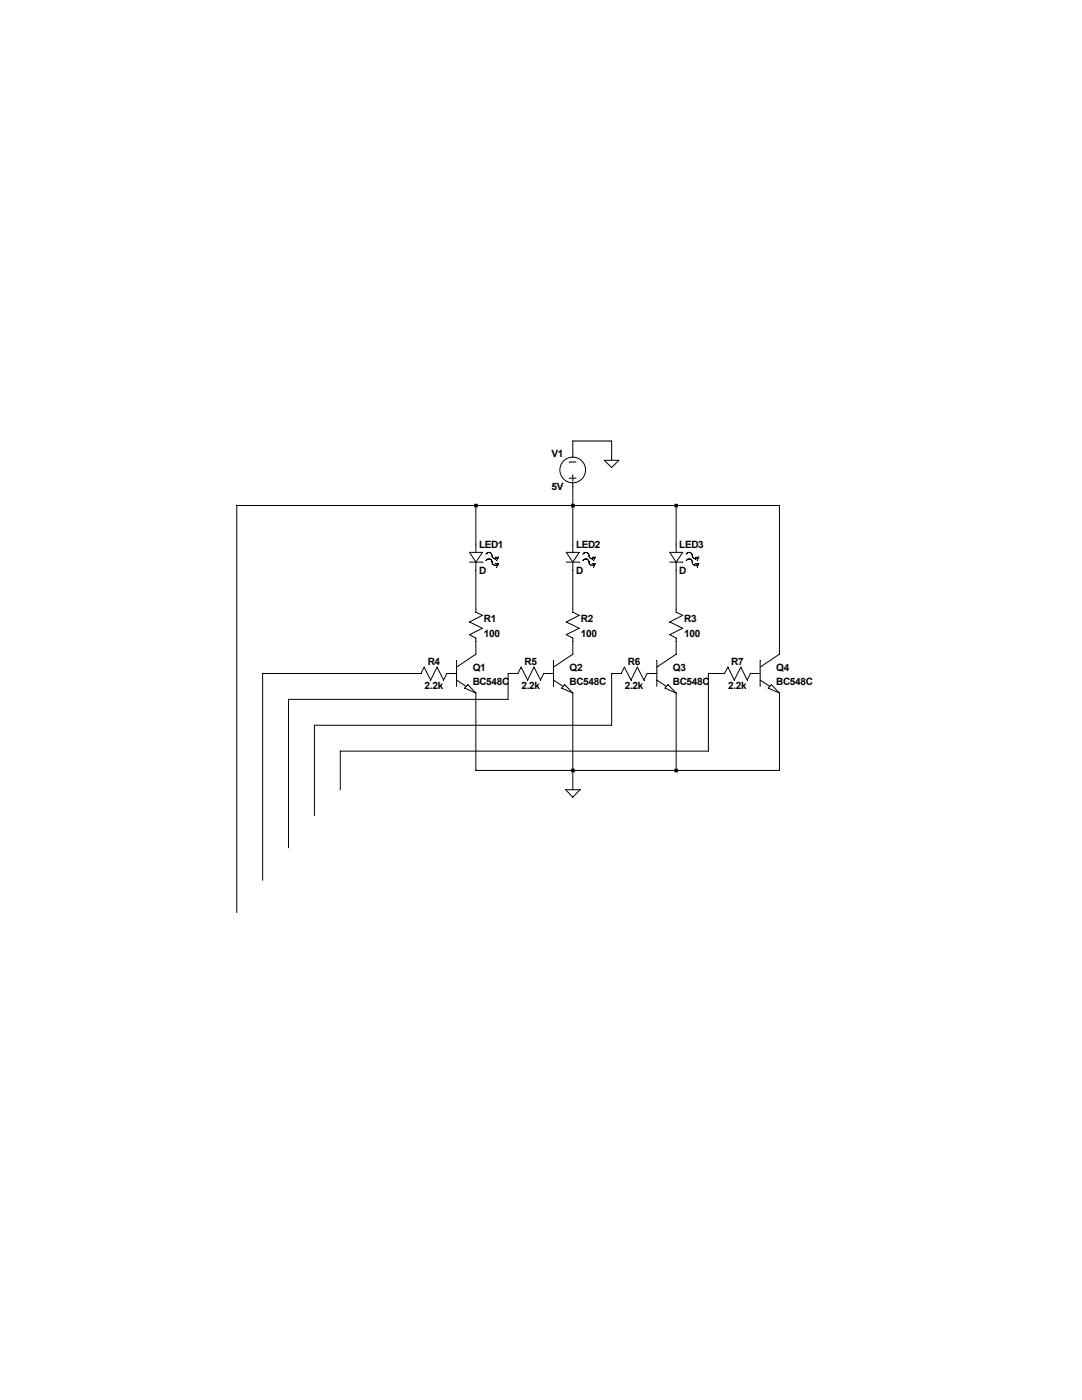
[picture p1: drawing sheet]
<svg xmlns="http://www.w3.org/2000/svg" width="216mm" height="279mm" viewBox="0 0 216 279" stroke-linecap="round" stroke-linejoin="round" font-family="sans-serif">
<g fill="none" stroke="#000" stroke-width=".2">
<path d="M113.7 95.4h1.2M113.7 92.2h1.2M114.3 91.2v-3.2h7.7v3.9M114.3 94.8v1.3M114.3 96.4v13.8M120.6 91.9h2.9l-1.5 1.4zM93.7 112.2h2.6M93.7 110.2h2.6l-1.3 2zM95 100.9v9.3M95 112.2v10l1.3 .6-2.6 1.3 2.6 1.3-2.6 1.3 1.3 .6v3.3l-3.9 2.5M96.9 110.6a.69 .69 0 0 1 .9-.3 .69 .69 0 0 1 .4 .8 .69 .69 0 0 0 1 .3l.2-.2M96.9 111.9a.69 .69 0 0 1 .9-.3 .69 .69 0 0 1 .4 .8 .65 .65 0 0 0 .6 .4 .65 .65 0 0 0 .6-.3"/>
<path d="M98.8 111.2h.7l-.4 .6M98.8 112.5h.7l-.4 .7M113 112.2h2.6M113 110.2h2.6l-1.3 2zM114.3 112.2v10l1.3 .6-2.6 1.3 2.6 1.3-2.6 1.3 1.3 .6v3.3l-3.9 2.5M116.3 110.6a.69 .69 0 0 1 .9-.3 .69 .69 0 0 1 .4 .8v.1a.66 .66 0 0 0 1 .2l.1-.2M116.3 111.9a.69 .69 0 0 1 .9-.3 .69 .69 0 0 1 .4 .8 .65 .65 0 0 0 .5 .4 .65 .65 0 0 0 .6-.3M118.2 111.2h.6l-.3 .6M118.2 112.5h.6l-.3 .7M133.6 112.2h2.6M133.6 110.2h2.6l-1.3 2zM134.9 100.9v9.3"/>
<path d="M134.9 112.2v10l1.3 .6-2.6 1.3 2.6 1.3-2.6 1.3 1.3 .6v3.3l-3.8 2.5M136.9 110.6a.69 .69 0 0 1 .9-.3 .69 .69 0 0 1 .4 .8 .69 .69 0 0 0 .9 .3l.3-.2M136.9 111.9a.69 .69 0 0 1 .9-.3 .69 .69 0 0 1 .4 .8 .65 .65 0 0 0 .5 .4 .65 .65 0 0 0 .7-.3M138.8 111.2h.6l-.3 .6M138.8 112.5h.6l-.3 .7M91.1 135.7l1.9 1.3M91.1 131.8v5.2M91.1 134.4h-1.9l-.7 1.3-1.3-2.6-1.3 2.6-1.3-2.6-.6 1.3h-31.6v41.3M93.3 136.7l1.7 1.6-2.3-1zM95 138.3v15.5h60.5v-15.5M110.4 134.4h-1.9l-.6 1.3-1.3-2.6-1.3 2.6-1.3-2.6-.7 1.3h-1.9v5.2h-43.8v29.6M110.4 135.7l2 1.3"/>
<path d="M110.4 131.8v5.2M112.7 136.7l1.6 1.6-2.2-1zM114.3 138.3v19.3M131.1 134.4h-2l-.6 1.3-1.3-2.6-1.3 2.6-1.3-2.6-.6 1.3h-2v10.3h-59.3v18.1M131.1 135.7l1.9 1.3M131.1 131.8v5.2M133.3 136.7l1.6 1.6-2.2-1zM134.9 138.3v15.5M151.7 134.4h-2l-.6 1.3-1.3-2.6-1.3 2.6-1.3-2.6-.6 1.3h-3.2v15.5h-73.5v7.7M151.7 135.7l1.9 1.3M151.7 131.8v5.2M151.7 133.1l3.8-2.5v-29.7h-108.3v81.2"/>
<path d="M153.9 136.7l1.6 1.6-2.2-1zM112.9 157.6h2.8l-1.4 1.5z"/>
<circle cx="114.3" cy="93.8" r="2.56"/>
</g>
<path d="M94.6 100.5h.7v.8h-.7zM114 100.5h.7v.8h-.7zM114 153.4h.7v.7h-.7zM134.6 100.5h.7v.8h-.7zM134.6 153.4h.7v.7h-.7z" fill-rule="evenodd" fill="#000"/>
<g font-size="2">
<text x="110" y="91.3">V1</text>
<text x="110" y="97.7">5V</text>
<text x="95.6" y="109.3">LED1</text>
<text x="114.9" y="109.3">LED2</text>
<text x="135.6" y="109.3">LED3</text>
<text x="95.6" y="114.5">D</text>
<text x="114.9" y="114.5">D</text>
<text x="135.6" y="114.5">D</text>
<text x="96.6" y="124.1">R1</text>
<text x="115.9" y="124.1">R2</text>
<text x="136.5" y="124.1">R3</text>
<text x="96.6" y="127">100</text>
<text x="115.9" y="127">100</text>
<text x="136.5" y="127">100</text>
<text x="84.7" y="137.5">2.2k</text>
<text x="85.3" y="132.7">R4</text>
<text x="94.3" y="133.8">Q1</text>
<text x="94.3" y="136.7">BC548C</text>
<text x="104.1" y="137.5">2.2k</text>
<text x="104.7" y="132.7">R5</text>
<text x="113.7" y="133.8">Q2</text>
<text x="113.7" y="136.7">BC548C</text>
<text x="124.7" y="137.5">2.2k</text>
<text x="125.3" y="132.7">R6</text>
<text x="134.3" y="133.8">Q3</text>
<text x="134.3" y="136.7">BC548C</text>
<text x="145.3" y="137.5">2.2k</text>
<text x="145.9" y="132.7">R7</text>
<text x="154.9" y="133.8">Q4</text>
<text x="154.9" y="136.7">BC548C</text>
</g>
</svg>
